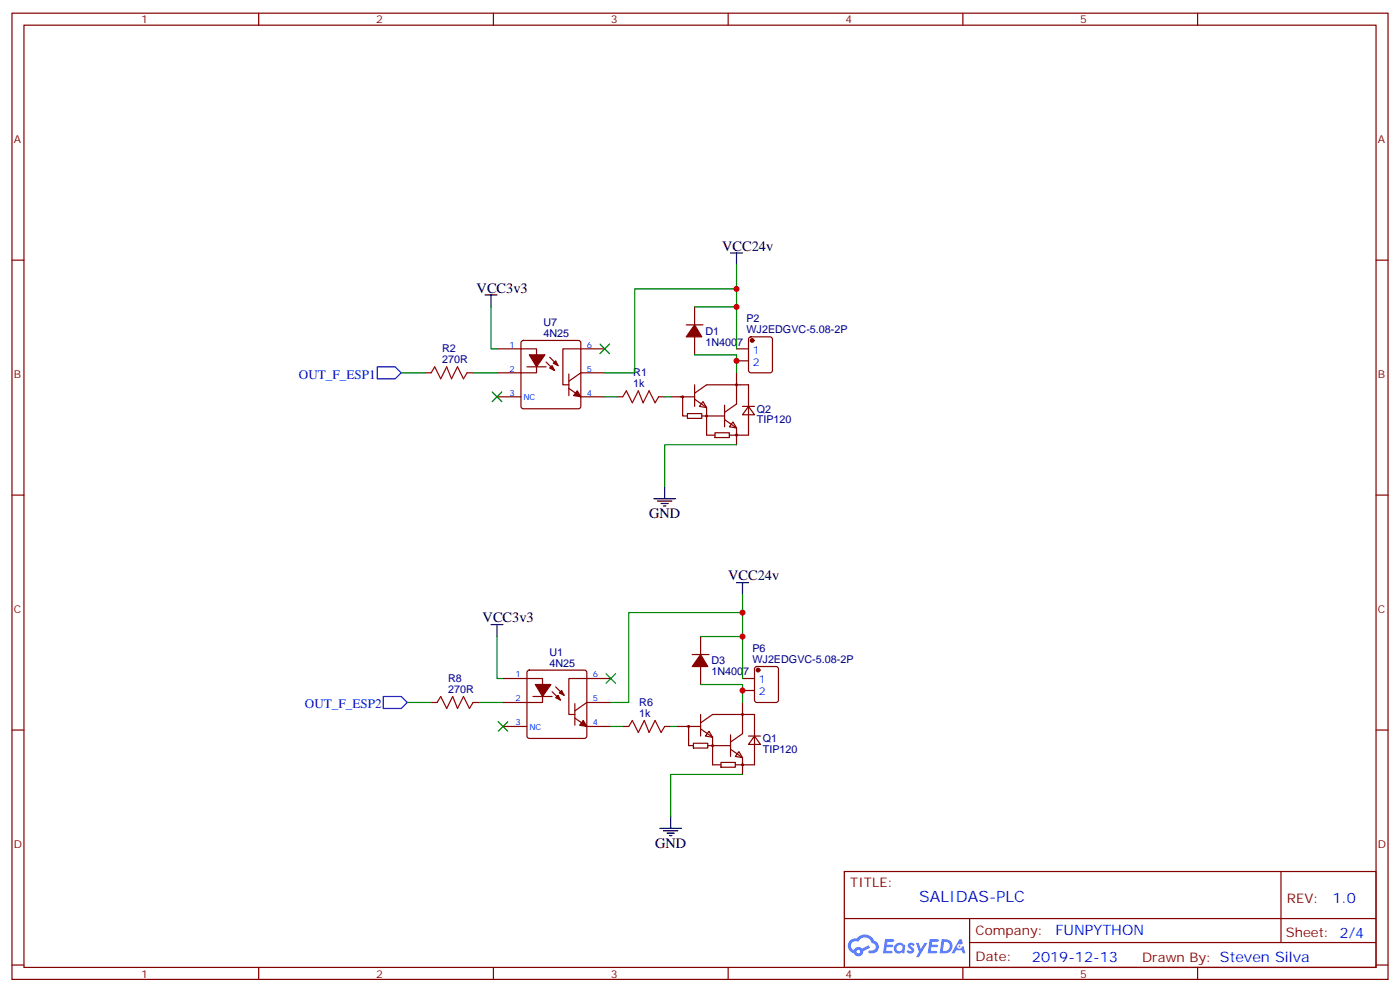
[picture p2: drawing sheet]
<svg xmlns="http://www.w3.org/2000/svg" width="412mm" height="292mm" viewBox="0 0 412 292" stroke-linecap="round" stroke-linejoin="round" font-family="sans-serif">
<g fill="none" stroke="#870000" stroke-width=".35">
<path d="M3.5 3.9h405.4v284.3h-405.4zM7.1 7.4h398.2v277.3h-398.2zM76.2 3.9v3.5M145.3 3.9v3.5M214.5 3.9v3.5M283.6 3.9v3.5M352.8 3.9v3.5M3.5 76.6h3.6M405.3 76.6h3.6M3.5 145.7h3.6M405.3 145.7h3.6M3.5 214.8h3.6"/>
<path d="M405.3 214.8h3.6M248.7 256.5h156.6v28.2h-156.6zM377.3 256.5v20.9M248.7 270.3h156.5M285.6 277.4h119.6M285.6 270.3v14.1M3.5 284h3.6M76.2 284.7v3.5M145.3 284.7v3.5M214.5 284.7v3.5M283.6 284.7v3.5M352.8 284.7v3.5"/>
<path d="M405.3 284h3.6"/>
</g>
<g fill="#5487ff">
<path d="M267.7 277.6a1.22 1.22 0 0 1 1.7 .3l-.4 .6a.47 .47 0 0 0-.3-.4 .47 .47 0 0 0-.5 .2l.1 .2a1.14 1.14 0 0 1 .8 1.8 1.14 1.14 0 0 1-1.9-.1l-.2-.1 .5-.6 .7 .4a.29 .29 0 0 0 .3-.2 .29 .29 0 0 0-.2-.3 1.04 1.04 0 0 1-.6-1.8z"/>
<path d="M260.7 276.4h2.4l.3 .2-.2 .5h-1.8l-.1 .9h1.5l.3 .4-.3 .3h-1.6l-.2 1.1 1.7 .1 .2 .3-.2 .3-2.6 .1z"/>
<path d="M273.8 276.4h2.4l.3 .2-.1 .5h-1.8l-.2 .9h1.6l.3 .4-.4 .3h-1.6l-.1 1.1 1.7 .1 .2 .3-.2 .3h-2.6z"/>
<path d="M282.6 276.4h.7l.3 1.3-.6 .3a.69 .69 0 0 0-1 .2 .69 .69 0 0 0 .4 1 .69 .69 0 0 0 .9-.6l.5-.3 .6 2.2h-.8l-.2-.8h-1.8l-.5 .8h-.8z"/>
<path d="M269.8 277.5h.8l.6 1.8 1.1-1.8h.9l-2.6 4.2h-.8l.9-1.6z"/>
<path d="M277.4 276.4l-.6 4.2h1.3a2.11 2.11 0 0 0 2.5-2.2 2.11 2.11 0 0 0-2.5-2zM278.1 277.1a1.39 1.39 0 0 1 1.7 1.5 1.39 1.39 0 0 1-1.8 1.2h-.3z"/>
<path d="M263.7 278a1.54 1.54 0 0 0-.1 2.2 1.54 1.54 0 0 0 2.2 .1l.6 .3 .3-2.3-.2-.3h-.4a1.49 1.49 0 0 0-2.4 0zM264 279a.94 .94 0 0 1 1.8 0 .94 .94 0 0 1-1.8 0z"/>
<path d="M250.4 276.8a2.18 2.18 0 0 0 1.1 3.7 1.44 1.44 0 0 0 1.6 .9 1.44 1.44 0 0 0 1.2-1.5l2-1-.5-.7-1.9 1a1.47 1.47 0 0 0-2.4 .4 1.39 1.39 0 0 1-.7-1.9 1.39 1.39 0 0 1 2-.5 2.12 2.12 0 0 1 2.2-1.3 2.12 2.12 0 0 1 1.9 1.7 1.14 1.14 0 0 1 1.1 1.4 1.14 1.14 0 0 1-1.7 .7 .43 .43 0 0 0-.5 .4 .43 .43 0 0 0 .4 .5 1.98 1.98 0 0 0 2.5-1.3 1.98 1.98 0 0 0-1.2-2.5 3.1 3.1 0 0 0-5.3-.7l-.9 .1zM252.3 280.1a.55 .55 0 0 1 1.1 0 .55 .55 0 0 1-1.1 0z"/>
<circle cx="282.6" cy="278.5" r=".26"/>
</g>
<g fill="none" stroke="#870000" stroke-width=".35">
<path d="M202.1 95.6h5M204.6 90.3v5.3M204.6 99.1v5.3M220.7 99.3l.5-.2h5.6l.7 .5v9.4l-.4 .7h-5.9l-.7-.4v-9.5zM125.2 109.7h1.8M137.6 109.7h1.7M146.4 102.7h11.6v7h-11.6M146.4 116.8h7.1M153.7 100.4l.5-.2h16.2l.5 .2 .2 .5v18.7l-.2 .5-.5 .2h-16.2l-.5-.2-.2-.5v-18.7zM155.2 107.9h5.7M160.9 106.5l2.4 2.5M161.9 105.1l2.5 2.5"/>
<path d="M167.6 114.3l3.5 2.5h7.1M167.6 110.1v6.3M178.2 102.7h-12.4v10.5h1.8M178.2 109.7h-7.1l-3.5 2.5M181.7 116.8h1.7M194 116.8h1.8M197.6 116.8h7M201.1 116.8v5.6h1.4M204.6 115.7l3.5-2.5h12.4v14.9h-3.5M204.6 113.2v6.4M204.6 117.5l3.5 2.4v8.2h2.5M207.1 118.2l1 1.7-2.1-.3z"/>
<path d="M213.4 119.2v6.4M217 109.7v9.2l-3.6 2.5M217 102.7h3.5M217 106.2h3.5M218.7 119.6h3.5M220.5 119.6l1.7 2.5h-3.5zM202.5 121.7h4.2v1.4h-4.2zM206.7 122.4h6.7M210.6 127.4h4.2v1.4h-4.2zM213.4 123.5l3.6 2.4v2.2h-2.2M215.9 124.2l1.1 1.7-2.2-.3zM217 127.4v3.5"/>
<path d="M148.2 199.7h11.6v7h-11.6M155.5 197.4l.4-.2h16.3l.5 .2 .2 .5v18.7l-.3 .5-.4 .2h-16.3l-.5-.2-.2-.5v-18.7zM179.9 199.7h-12.3v10.6h1.7M203.9 192.6h4.9M206.4 187.3v5.3M206.4 196.1v5.3M218.7 199.7h3.5M222.5 196.4l.5-.3h5.6l.7 .5v9.4l-.5 .7h-5.8l-.7-.4-.1-9.5zM127 206.7h1.8M139.3 206.7h1.8M148.2 213.8h7M157 205h5.6"/>
<path d="M162.6 203.6l2.5 2.4M163.7 202.1l2.5 2.5M169.3 211.3l3.6 2.5h7M169.3 207.1v6.3M179.9 206.7h-7l-3.6 2.5M183.4 213.8h1.8M195.8 213.8h1.8M199.3 213.8h7.1M202.8 213.8v5.6h1.5M204.3 218.7h4.2v1.4h-4.2zM206.4 212.7l3.5-2.4h12.3v14.8h-3.5M206.4 214.5l3.5 2.5v8.1h2.5"/>
<path d="M206.4 210.3v6.3M208.5 219.4h6.7M208.8 215.2l1.1 1.8-2.1-.4zM215.2 216.3v6.3M218.7 206.7v9.2l-3.5 2.5M218.7 203.2h3.5M220.5 216.6h3.5M222.2 216.6l1.8 2.5h-3.5zM212.4 224.4h4.2v1.4h-4.2zM215.2 220.5l3.5 2.5v2.1h-2.1M217.7 221.2l1 1.8-2.1-.4zM218.7 224.4v3.5"/>
<circle cx="201.1" cy="116.8" r=".26"/>
<circle cx="217" cy="113.2" r=".26"/>
<circle cx="208.1" cy="122.4" r=".26"/>
<circle cx="217" cy="128.1" r=".26"/>
<circle cx="202.8" cy="213.8" r=".26"/>
<circle cx="209.9" cy="219.4" r=".26"/>
<circle cx="218.7" cy="210.3" r=".26"/>
<circle cx="218.7" cy="225.1" r=".26"/>
</g>
<g fill="#870000" stroke="#870000" stroke-width=".35">
<path d="M171.8 212l1.1 1.8-2.2-.4z"/>
<path d="M164.4 204.6l.7 1.4-1.4-.7z"/>
<path d="M164.7 203.9l.8-.7 .7 1.4z"/>
<path d="M157.7 201.4h4.6l-2.5 3.6z"/>
<path d="M206.4 192.6l2.1 3.5h-4.6z"/>
<path d="M204.6 95.6l2.1 3.5h-4.6z"/>
<path d="M170 115l1.1 1.8-2.1-.4z"/>
<path d="M161.9 108.3l.7-.7 .7 1.4z"/>
<path d="M163 106.9l.7-.7 .7 1.4z"/>
<path d="M155.9 104.4h4.6l-2.5 3.5z"/>
<circle cx="223.3" cy="197.2" r=".53"/>
<circle cx="221.5" cy="100.2" r=".53"/>
</g>
<path d="M127 109.7l1.1-1.8 1.7 3.6 1.8-3.6 1.4 3.6 1.8-3.6 1.7 3.6 1.1-1.8M183.4 116.8l1.1-1.8 1.8 3.5 1.7-3.5 1.4 3.5 1.8-3.5 1.8 3.5 1-1.7M128.8 206.7l1-1.7 1.8 3.5 1.7-3.5 1.5 3.5 1.7-3.5 1.8 3.5 1-1.8M185.2 213.8l1.1-1.8 1.7 3.5 1.8-3.5 1.4 3.5 1.8-3.5 1.7 3.5 1.1-1.7" fill="none" stroke="#a10000" stroke-width=".35"/>
<g fill="none" stroke="#000" stroke-width=".35">
<path d="M215.2 74.4h3.5M217 74.4v3.6M142.9 86.8h3.5M144.6 86.8v3.5M192.6 146.8h6.4M193.7 147.5h4.2M194.7 148.2h2.1M195.4 148.9h.7M195.8 143.2v3.6M217 171.4h3.5M218.7 171.4v3.6M144.6 183.8h3.6"/>
<path d="M146.4 183.8v3.5M194.4 243.8h6.3M195.4 244.5h4.3M196.5 245.2h2.1M197.2 245.9h.7M197.6 240.2v3.6"/>
</g>
<path d="M111.1 107.9h5.3l1.8 1.8-1.8 1.8h-5.3zM112.9 205h5.3l1.7 1.7-1.7 1.8h-5.3z" fill="none" stroke="#00f" stroke-width=".35"/>
<g fill="none" stroke="#008700" stroke-width=".35">
<path d="M217 78v24.7M144.6 90.3v12.4h1.8M204.6 90.3h12.4M217 85h-30v24.7h-8.8M118.2 109.7h7M139.3 109.7h7.1M178.2 116.8h3.5M195.8 116.8h1.8M204.6 104.4h12.4v5.3M217 130.9h-21.2v12.3M218.7 175v24.7M146.4 187.3v12.4h1.8"/>
<path d="M206.4 187.3h12.3M218.7 180.3h-33.5v26.4h-5.3M119.9 206.7h7.1M141.1 206.7h7.1M179.9 213.8h3.5M197.6 213.8h1.7M206.4 201.4h12.3v5.3M218.7 227.9h-21.1v12.3"/>
</g>
<g fill="#c00">
<circle cx="217" cy="85" r=".88"/>
<circle cx="217" cy="90.3" r=".88"/>
<circle cx="217" cy="106.2" r=".88"/>
<circle cx="218.7" cy="203.2" r=".88"/>
<circle cx="218.7" cy="187.3" r=".88"/>
<circle cx="218.7" cy="180.3" r=".88"/>
</g>
<g fill="#c00" stroke="#008700" stroke-width=".35">
<path d="M178.5 198.3l2.8 2.8zM181.3 198.3l-2.8 2.8z"/>
<path d="M146.8 212.4l2.8 2.8zM149.6 212.4l-2.8 2.8z"/>
<path d="M145 115.4l2.8 2.8zM147.8 115.4l-2.8 2.8z"/>
<path d="M176.7 101.2l2.9 2.9zM179.6 101.2l-2.9 2.9z"/>
</g>
<text font-size="4.6" fill="#00f" x="270.8" y="265.5">SALIDAS-PLC</text>
<g font-size="4.2">
<text x="212.7" y="73.7">VCC24v</text>
<text x="140.4" y="86.1">VCC3v3</text>
<text x="191.2" y="152.4">GND</text>
<text x="214.5" y="170.7">VCC24v</text>
<text x="142.2" y="183.1">VCC3v3</text>
<text x="193" y="249.4">GND</text>
</g>
<g font-size="4.2" fill="#00f">
<text x="392.5" y="265.7">1.0</text>
<text x="310.9" y="275.3">FUNPYTHON</text>
<text x="304" y="283.1">2019-12-13</text>
</g>
<g font-size="3.9" fill="#00f">
<text x="88" y="111.5">OUT_F_ESP1</text>
<text x="89.8" y="208.5">OUT_F_ESP2</text>
</g>
<g font-size="3.9" fill="#800">
<text x="250.5" y="261.1">TITLE:</text>
<text x="379.1" y="265.7">REV:</text>
<text x="287.4" y="275.3">Company:</text>
<text x="378.7" y="275.9">Sheet: 2/4</text>
<text x="287.4" y="282.9">Date:</text>
<text x="336.4" y="283">Drawn By: Steven Silva</text>
</g>
<g font-size="3.2" fill="#800">
<text x="41.6" y="6.9">1</text>
<text x="110.8" y="6.9">2</text>
<text x="179.9" y="6.9">3</text>
<text x="249.1" y="6.9">4</text>
<text x="318.2" y="6.9">5</text>
<text x="4.1" y="42">A</text>
<text x="405.9" y="42">A</text>
<text x="4.1" y="111.1">B</text>
<text x="405.9" y="111.1">B</text>
<text x="4.1" y="180.3">C</text>
<text x="405.9" y="180.3">C</text>
<text x="4.1" y="249.4">D</text>
<text x="405.9" y="249.4">D</text>
<text x="41.6" y="287.7">1</text>
<text x="110.8" y="287.7">2</text>
<text x="179.9" y="287.7">3</text>
<text x="249.1" y="287.7">4</text>
<text x="318.2" y="287.7">5</text>
</g>
<g font-size="3.2" fill="#000080">
<text x="160.1" y="96">U7</text>
<text x="219.9" y="94.8">P2</text>
<text x="160.1" y="99.1">4N25</text>
<text x="207.8" y="101.7">1N4007</text>
<text x="207.8" y="98.5">D1</text>
<text x="219.9" y="98.1">WJ2EDGVC-5.08-2P</text>
<text x="130.2" y="106.9">270R</text>
<text x="130.2" y="103.6">R2</text>
<text x="186.5" y="113.9">1k</text>
<text x="186.5" y="110.8">R1</text>
<text x="223" y="124.6">TIP120</text>
<text x="223" y="121.5">Q2</text>
<text x="221.6" y="191.9">P6</text>
<text x="161.8" y="196.1">4N25</text>
<text x="161.8" y="193">U1</text>
<text x="209.5" y="195.5">D3</text>
<text x="221.6" y="195.1">WJ2EDGVC-5.08-2P</text>
<text x="132" y="203.9">270R</text>
<text x="132" y="200.6">R8</text>
<text x="209.5" y="198.7">1N4007</text>
<text x="188.3" y="207.8">R6</text>
<text x="188.3" y="211">1k</text>
<text x="224.7" y="221.6">TIP120</text>
<text x="224.7" y="218.5">Q1</text>
</g>
<g font-size="3.2" fill="#00f">
<text x="221.8" y="104.1">1</text>
<text x="221.8" y="107.6">2</text>
<text x="223.6" y="201.1">1</text>
<text x="223.6" y="204.6">2</text>
</g>
<g font-size="2.5" fill="#00f">
<text x="150.1" y="102.3">1</text>
<text x="172.9" y="102.3">6</text>
<text x="150.1" y="109.4">2</text>
<text x="172.9" y="109.4">5</text>
<text x="150.1" y="116.4">3</text>
<text x="154.2" y="117.8">NC</text>
<text x="172.9" y="116.4">4</text>
<text x="151.9" y="199.3">1</text>
<text x="174.6" y="199.3">6</text>
<text x="151.9" y="206.4">2</text>
<text x="174.6" y="206.4">5</text>
<text x="151.9" y="213.4">3</text>
<text x="155.9" y="214.8">NC</text>
<text x="174.6" y="213.4">4</text>
</g>
</svg>
